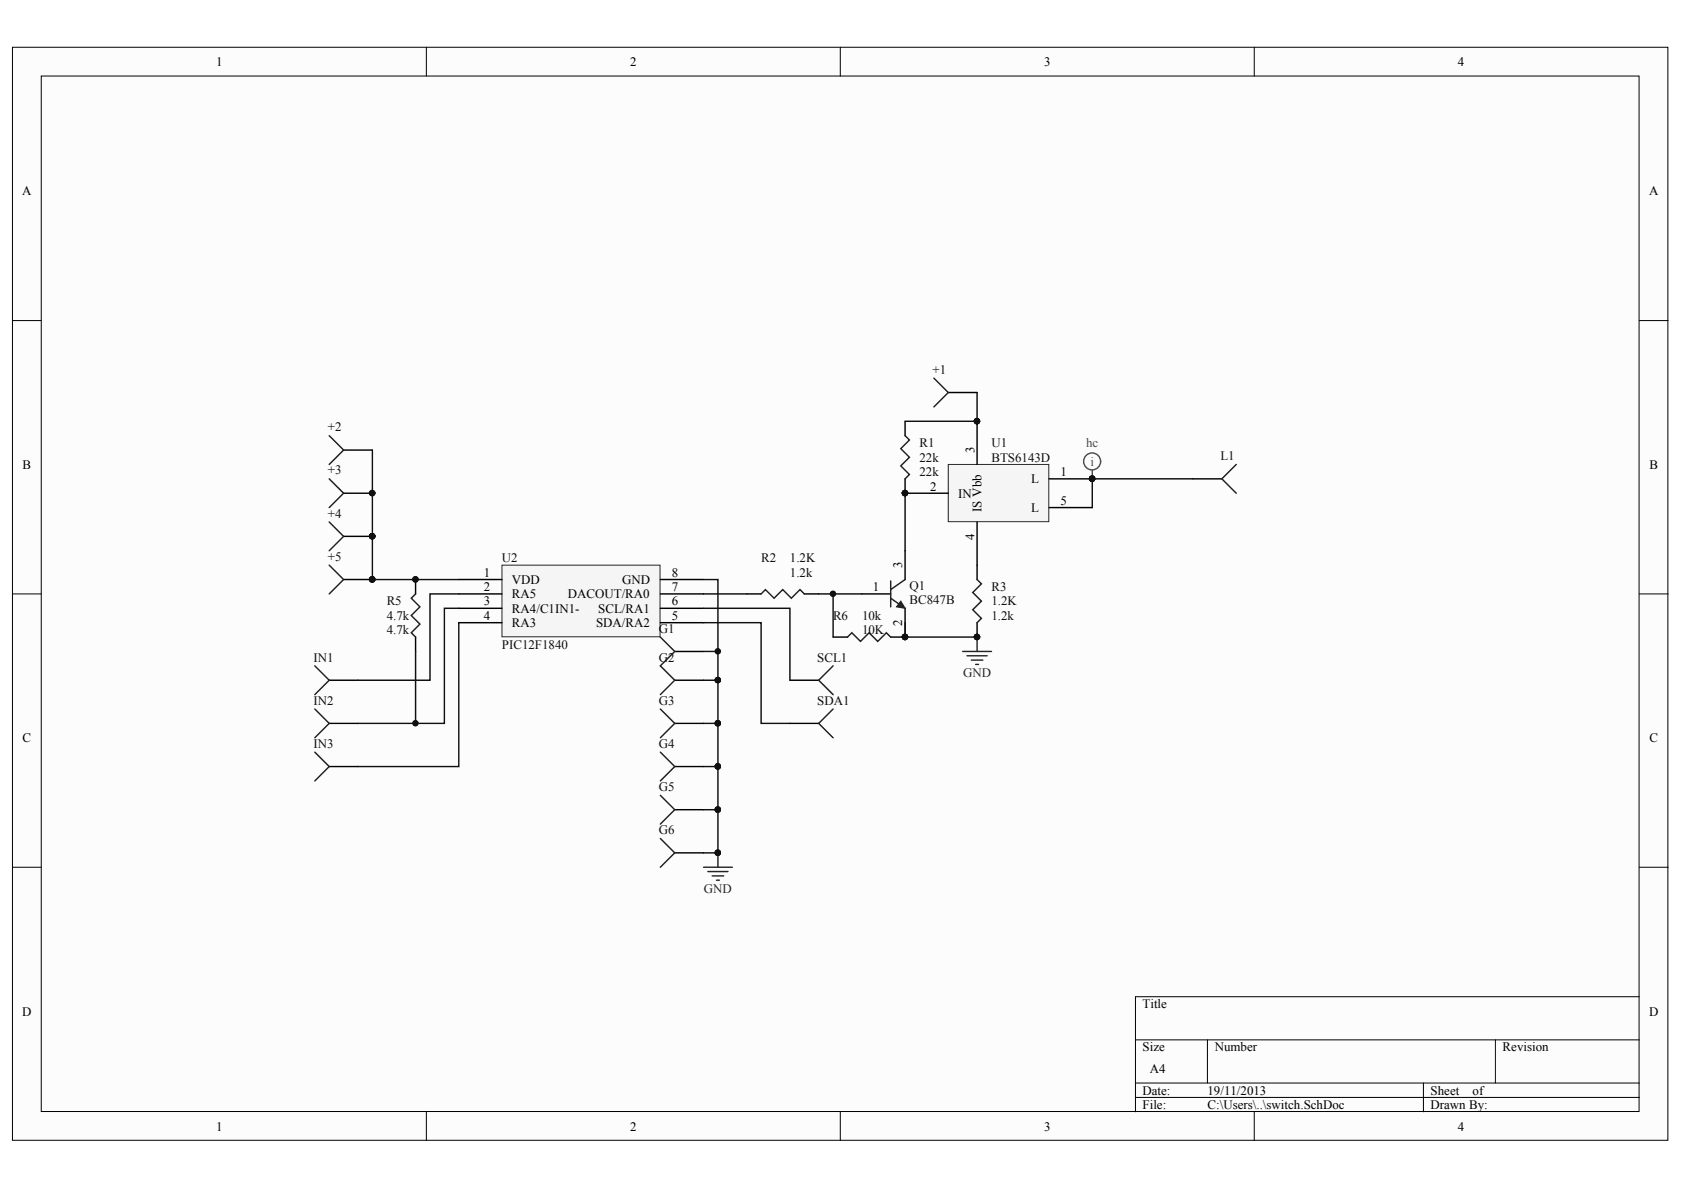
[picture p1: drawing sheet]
# Altium project switch.PrjPCB
1 sheet, 25 parts. Net scope: global (net labels, ports and power ports of the same name join across sheets).
Board file: switch.PcbDoc

## Sheet switch.SchDoc
size A4

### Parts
+1  Socket  [PIN1]  (value not drawn)
+2  Socket  [PIN1L]  (value not drawn)
+3  Socket  [PIN1L]  (value not drawn)
+4  Socket  [PIN1L]  (value not drawn)
+5  Socket  [PIN1L]  (value not drawn)
G1  Socket  [PIN1L]  (value not drawn)
G2  Socket  [PIN1L]  (value not drawn)
G3  Socket  [PIN1L]  (value not drawn)
G4  Socket  [PIN1L]  (value not drawn)
G5  Socket  [PIN1]  (value not drawn)
G6  Socket  [PIN1]  (value not drawn)
IN1  Socket  [PIN1L]  (value not drawn)
IN2  Socket  [PIN1L]  (value not drawn)
IN3  Socket  [PIN1L]  (value not drawn)
L1  Socket  [PIN1]  (value not drawn)
Q1  BC847B  [SOT-23_N]
R1  22k  [J1-0603]
R2  1.2k  [J1-0603]
R3  1.2k  [J1-0603]
R5  4.7k  [J1-0603]
R6  10k  [J1-0603]
SCL1  Socket  [PIN1L]  (value not drawn)
SDA1  Socket  [PIN1L]  (value not drawn)
U1  BTS6143D  [BTS6143D]
U2  PIC12F1840  [SOIC150-8_N]

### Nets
GND: G1.1 G2.1 G3.1 G4.1 G5.1 G6.1 Q1.2(E) R3.2 R6.2 U2.8(GND)
Net+1_1: +1.1 R1.1 U1.3(Vbb)
Net+2_1: +2.1 +3.1 +4.1 +5.1 R5.2 U2.1(VDD)
NetIN1_1: IN1.1 U2.2(RA5)
NetIN2_1: IN2.1 R5.1 U2.3(RA4/C1IN1-)
NetIN3_1: IN3.1 U2.4(RA3)
NetL1_1: L1.1 U1.1(L) U1.5(L)
NetQ1_1: Q1.1(B) R2.2 R6.1
NetQ1_3: Q1.3(C) R1.2 U1.2(IN)
NetR2_1: R2.1 U2.7(DACOUT/RA0)
NetR3_1: R3.1 U1.4(IS)
NetSCL1_1: SCL1.1 U2.6(SCL/RA1)
NetSDA1_1: SDA1.1 U2.5(SDA/RA2)

### Layout directives
net class hc: NetL1_1
